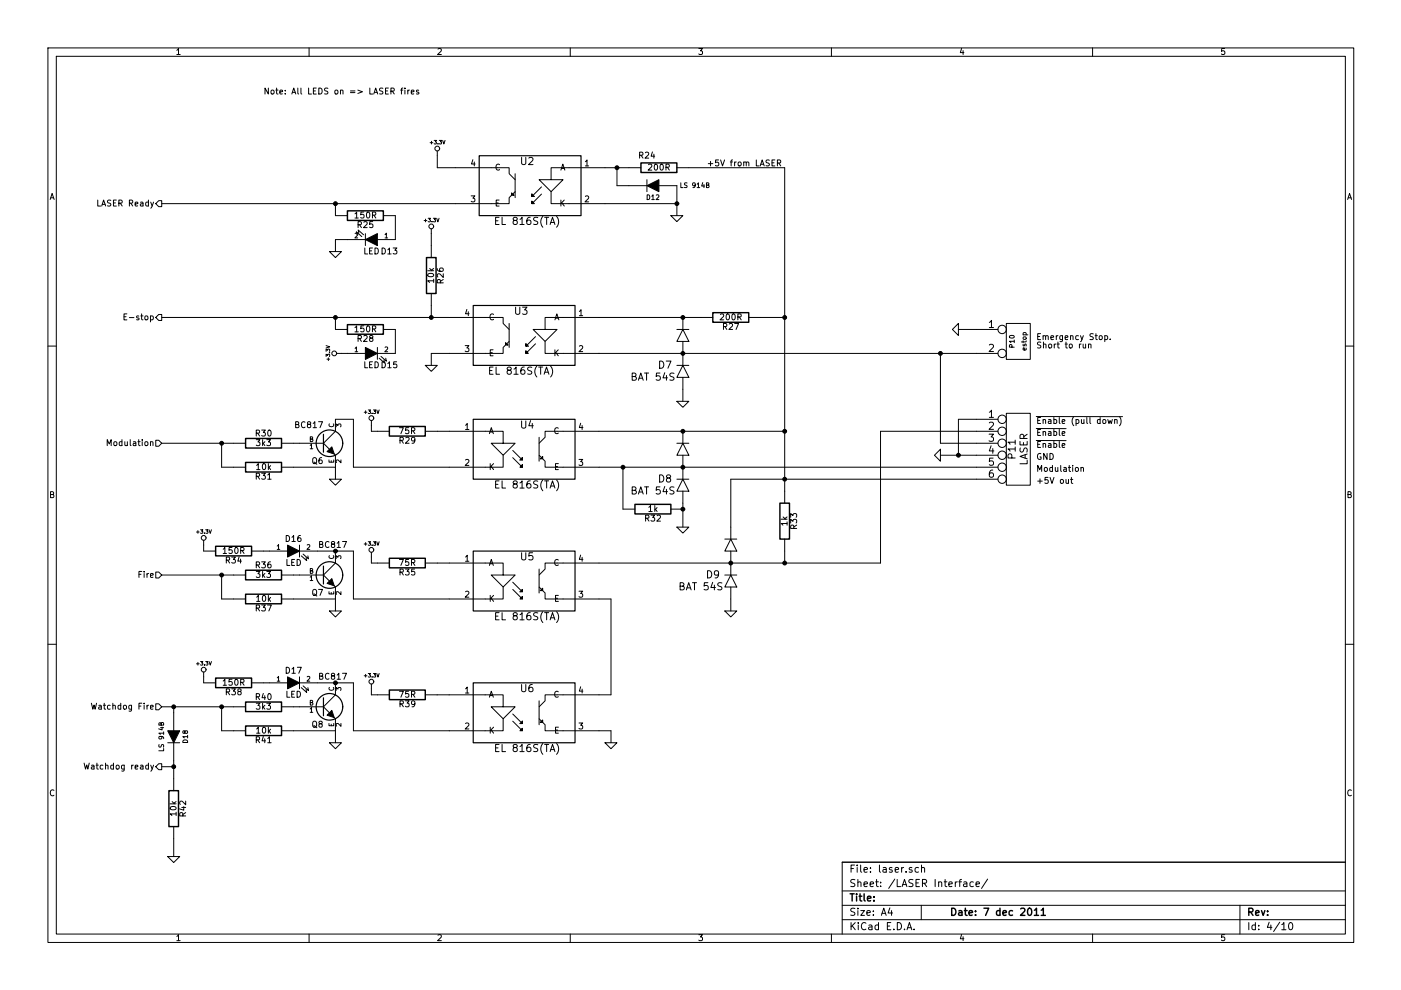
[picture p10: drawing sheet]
EESchema Schematic File Version 2  date 2011-12-07T22:22:26 CET
LIBS:power
LIBS:device
LIBS:transistors
LIBS:conn
LIBS:linear
LIBS:regul
LIBS:74xx
LIBS:cmos4000
LIBS:adc-dac
LIBS:memory
LIBS:xilinx
LIBS:special
LIBS:microcontrollers
LIBS:dsp
LIBS:microchip
LIBS:analog_switches
LIBS:motorola
LIBS:texas
LIBS:intel
LIBS:audio
LIBS:interface
LIBS:digital-audio
LIBS:philips
LIBS:display
LIBS:cypress
LIBS:siliconi
LIBS:opto
LIBS:contrib
LIBS:valves
LIBS:mounting
LIBS:23k256
LIBS:tps78233
LIBS:drv8811
LIBS:mcu-nxp
LIBS:opto-transistor-4p2
LIBS:atmega328p-a
LIBS:atmel
LIBS:microsd
LIBS:jumper3
LIBS:diode2
LIBS:78l00a
LIBS:conn_11x2
LIBS:bc807
LIBS:bc817
LIBS:laserctrl-cache
EELAYER 25  0
EELAYER END
$Descr A4 11700 8267
encoding utf-8
Sheet 4 10
Title ""
Date "7 dec 2011"
Rev ""
Comp ""
Comment1 ""
Comment2 ""
Comment3 ""
Comment4 ""
$EndDescr
$Comp
L BC817 Q8
U 1 1
P 2700 5900
F 0 "Q8" H 2700 5750 50  0000 R CNN
F 1 "BC817" H 2900 6150 50  0000 R CNN
	1    2700 5900
	1    0    0    -1  
$EndComp
$Comp
L BC817 Q7
U 1 1
P 2700 4800
F 0 "Q7" H 2700 4650 50  0000 R CNN
F 1 "BC817" H 2900 5050 50  0000 R CNN
	1    2700 4800
	1    0    0    -1  
$EndComp
$Comp
L BC817 Q6
U 1 1
P 2700 3700
F 0 "Q6" H 2700 3550 50  0000 R CNN
F 1 "BC817" H 2700 3850 50  0000 R CNN
	1    2700 3700
	1    0    0    -1  
$EndComp
Connection ~ 2800 1700
Wire Wire Line
	6100 5000 6100 5100
Wire Wire Line
	5000 4700 7350 4700
Connection ~ 5700 3900
Wire Wire Line
	8150 3900 5000 3900
Connection ~ 5700 3600
Wire Wire Line
	6550 3600 5000 3600
Connection ~ 5700 2650
Wire Wire Line
	5000 2650 5850 2650
Wire Wire Line
	5000 2950 8150 2950
Wire Wire Line
	5750 1400 6550 1400
Connection ~ 2800 5700
Wire Wire Line
	2650 5700 2950 5700
Wire Wire Line
	1700 5650 1700 5700
Wire Wire Line
	3750 6100 2950 6100
Wire Wire Line
	2500 5900 2450 5900
Wire Wire Line
	2450 6100 2800 6100
Connection ~ 1850 5900
Wire Wire Line
	1850 5900 1850 6100
Wire Wire Line
	1850 6100 1950 6100
Wire Wire Line
	2800 6100 2800 6200
Wire Wire Line
	3650 5800 3750 5800
Wire Wire Line
	3100 5750 3100 5800
Wire Wire Line
	3100 5800 3150 5800
Wire Wire Line
	2200 5700 2250 5700
Wire Wire Line
	2950 6100 2950 5700
Wire Wire Line
	2950 5000 2950 4600
Wire Wire Line
	2200 4600 2250 4600
Wire Wire Line
	3150 4700 3100 4700
Wire Wire Line
	3100 4700 3100 4650
Wire Wire Line
	3100 3550 3100 3600
Wire Wire Line
	3100 3600 3150 3600
Wire Wire Line
	2500 3700 2450 3700
Wire Wire Line
	2450 3900 2800 3900
Connection ~ 1850 3700
Wire Wire Line
	1350 2650 3750 2650
Wire Wire Line
	2900 2000 2800 2000
Wire Wire Line
	2800 2000 2800 2100
Wire Wire Line
	3300 2750 3300 2950
Wire Wire Line
	1450 6500 1450 6350
Connection ~ 1450 5900
Wire Wire Line
	1450 5950 1450 5900
Wire Wire Line
	1450 7000 1450 7150
Wire Wire Line
	1350 6400 1450 6400
Wire Wire Line
	7850 2950 7850 3700
Connection ~ 6550 2650
Wire Wire Line
	6350 2650 6550 2650
Connection ~ 5200 3900
Connection ~ 6550 4700
Wire Wire Line
	6550 4700 6550 4600
Wire Wire Line
	7350 4700 7350 3600
Wire Wire Line
	7350 3600 8150 3600
Wire Wire Line
	7850 3800 8150 3800
Wire Wire Line
	3650 3600 3750 3600
Wire Wire Line
	3600 3050 3600 2950
Wire Wire Line
	3600 2950 3750 2950
Wire Wire Line
	3600 2650 3600 2550
Wire Wire Line
	5000 6100 5100 6100
Wire Wire Line
	5100 6100 5100 6200
Wire Wire Line
	8000 2750 8150 2750
Wire Wire Line
	5000 5800 5100 5800
Wire Wire Line
	5100 5800 5100 5000
Wire Wire Line
	5100 5000 5000 5000
Wire Wire Line
	3650 4700 3750 4700
Wire Wire Line
	3600 1950 3600 2050
Connection ~ 3600 2650
Wire Wire Line
	3800 1400 3650 1400
Wire Wire Line
	3650 1400 3650 1300
Wire Wire Line
	8000 3800 8000 3500
Connection ~ 8000 3800
Wire Wire Line
	8000 3500 8150 3500
Wire Wire Line
	7850 3700 8150 3700
Wire Wire Line
	6550 1400 6550 4100
Connection ~ 6550 4000
Connection ~ 6550 3600
Connection ~ 7850 2950
Connection ~ 1450 6400
Wire Wire Line
	2850 2950 2900 2950
Wire Wire Line
	2800 2750 2800 2650
Connection ~ 2800 2650
Wire Wire Line
	2800 1800 2800 1700
Wire Wire Line
	3300 1800 3300 2000
Wire Wire Line
	5200 3900 5200 4250
Wire Wire Line
	3800 1700 1350 1700
Wire Wire Line
	1950 3700 1350 3700
Wire Wire Line
	1850 3700 1850 3900
Wire Wire Line
	1850 3900 1950 3900
Wire Wire Line
	2800 3900 2800 4000
Wire Wire Line
	2800 3500 2950 3500
Wire Wire Line
	2950 3500 2950 3900
Wire Wire Line
	2950 3900 3750 3900
Wire Wire Line
	2800 5100 2800 5000
Wire Wire Line
	1950 5000 1850 5000
Wire Wire Line
	1850 5000 1850 4800
Connection ~ 1850 4800
Wire Wire Line
	2800 5000 2450 5000
Wire Wire Line
	2500 4800 2450 4800
Wire Wire Line
	2950 5000 3750 5000
Wire Wire Line
	1950 4800 1350 4800
Wire Wire Line
	1700 4550 1700 4600
Wire Wire Line
	2950 4600 2650 4600
Connection ~ 2800 4600
Wire Wire Line
	1350 5900 1950 5900
Connection ~ 5650 1700
Wire Wire Line
	5050 1700 5650 1700
Wire Wire Line
	5650 1550 5650 1800
Connection ~ 5150 1400
Wire Wire Line
	5250 1400 5050 1400
Wire Wire Line
	5250 1550 5150 1550
Wire Wire Line
	5150 1550 5150 1400
Wire Wire Line
	5700 3350 5700 3250
Connection ~ 5700 2950
Wire Wire Line
	5700 4200 5700 4400
Connection ~ 5700 4250
Connection ~ 6100 4700
Wire Wire Line
	6100 4400 6100 4000
Wire Wire Line
	6100 4000 8150 4000
$Comp
L GND #PWR052
U 1 1
P 6100 5100
F 0 "#PWR052" H 6100 5100 30  0001 C CNN
F 1 "GND" H 6100 5030 30  0001 C CNN
	1    6100 5100
	1    0    0    -1  
$EndComp
$Comp
L DIODE2 D9
U 1 1
P 6100 4700
F 0 "D9" H 6250 4800 60  0000 C CNN
F 1 "BAT 54S" H 6350 4900 60  0000 C CNN
	1    6100 4700
	-1   0    0    1   
$EndComp
$Comp
L DIODE2 D8
U 1 1
P 5700 3900
F 0 "D8" H 5850 4000 60  0000 C CNN
F 1 "BAT 54S" H 5950 4100 60  0000 C CNN
	1    5700 3900
	-1   0    0    1   
$EndComp
$Comp
L GND #PWR053
U 1 1
P 5700 3350
F 0 "#PWR053" H 5700 3350 30  0001 C CNN
F 1 "GND" H 5700 3280 30  0001 C CNN
	1    5700 3350
	1    0    0    -1  
$EndComp
$Comp
L DIODE2 D7
U 1 1
P 5700 2950
F 0 "D7" H 5850 3050 60  0000 C CNN
F 1 "BAT 54S" H 5950 3150 60  0000 C CNN
	1    5700 2950
	-1   0    0    1   
$EndComp
$Comp
L DIODE D12
U 1 1
P 5450 1550
F 0 "D12" H 5450 1650 40  0000 C CNN
F 1 "LS 914B" H 5100 1550 40  0000 C CNN
	1    5450 1550
	-1   0    0    1   
$EndComp
Text Notes 2200 800  0    50   ~ 0
Note: All LEDS on => LASER fires
Text Label 5900 1400 0    50   ~ 0
+5V from LASER
$Comp
L R R38
U 1 1
P 1950 5700
F 0 "R38" V 2030 5700 50  0000 C CNN
F 1 "150R" V 1950 5700 50  0000 C CNN
	1    1950 5700
	0    1    1    0   
$EndComp
$Comp
L LED D17
U 1 1
P 2450 5700
F 0 "D17" H 2450 5800 50  0000 C CNN
F 1 "LED" H 2450 5600 50  0000 C CNN
	1    2450 5700
	1    0    0    -1  
$EndComp
$Comp
L R R39
U 1 1
P 3400 5800
F 0 "R39" V 3480 5800 50  0000 C CNN
F 1 "75R" V 3400 5800 50  0000 C CNN
	1    3400 5800
	0    1    1    0   
$EndComp
$Comp
L GND #PWR054
U 1 1
P 2800 6200
F 0 "#PWR054" H 2800 6200 30  0001 C CNN
F 1 "GND" H 2800 6130 30  0001 C CNN
	1    2800 6200
	1    0    0    -1  
$EndComp
$Comp
L R R40
U 1 1
P 2200 5900
F 0 "R40" V 2280 5900 50  0000 C CNN
F 1 "3k3" V 2200 5900 50  0000 C CNN
	1    2200 5900
	0    -1   -1   0   
$EndComp
$Comp
L R R41
U 1 1
P 2200 6100
F 0 "R41" V 2280 6100 50  0000 C CNN
F 1 "10k" V 2200 6100 50  0000 C CNN
	1    2200 6100
	0    1    1    0   
$EndComp
$Comp
L +3.3V #PWR055
U 1 1
P 3100 5750
F 0 "#PWR055" H 3100 5710 30  0001 C CNN
F 1 "+3.3V" H 3100 5860 30  0000 C CNN
	1    3100 5750
	1    0    0    -1  
$EndComp
$Comp
L +3.3V #PWR056
U 1 1
P 1700 5650
F 0 "#PWR056" H 1700 5610 30  0001 C CNN
F 1 "+3.3V" H 1700 5760 30  0000 C CNN
	1    1700 5650
	1    0    0    -1  
$EndComp
$Comp
L +3.3V #PWR057
U 1 1
P 1700 4550
F 0 "#PWR057" H 1700 4510 30  0001 C CNN
F 1 "+3.3V" H 1700 4660 30  0000 C CNN
	1    1700 4550
	1    0    0    -1  
$EndComp
$Comp
L +3.3V #PWR058
U 1 1
P 3100 4650
F 0 "#PWR058" H 3100 4610 30  0001 C CNN
F 1 "+3.3V" H 3100 4760 30  0000 C CNN
	1    3100 4650
	1    0    0    -1  
$EndComp
$Comp
L R R37
U 1 1
P 2200 5000
F 0 "R37" V 2280 5000 50  0000 C CNN
F 1 "10k" V 2200 5000 50  0000 C CNN
	1    2200 5000
	0    1    1    0   
$EndComp
$Comp
L R R36
U 1 1
P 2200 4800
F 0 "R36" V 2280 4800 50  0000 C CNN
F 1 "3k3" V 2200 4800 50  0000 C CNN
	1    2200 4800
	0    -1   -1   0   
$EndComp
$Comp
L GND #PWR059
U 1 1
P 2800 5100
F 0 "#PWR059" H 2800 5100 30  0001 C CNN
F 1 "GND" H 2800 5030 30  0001 C CNN
	1    2800 5100
	1    0    0    -1  
$EndComp
$Comp
L +3.3V #PWR060
U 1 1
P 3100 3550
F 0 "#PWR060" H 3100 3510 30  0001 C CNN
F 1 "+3.3V" H 3100 3660 30  0000 C CNN
	1    3100 3550
	1    0    0    -1  
$EndComp
$Comp
L GND #PWR061
U 1 1
P 2800 4000
F 0 "#PWR061" H 2800 4000 30  0001 C CNN
F 1 "GND" H 2800 3930 30  0001 C CNN
	1    2800 4000
	1    0    0    -1  
$EndComp
$Comp
L R R30
U 1 1
P 2200 3700
F 0 "R30" V 2280 3700 50  0000 C CNN
F 1 "3k3" V 2200 3700 50  0000 C CNN
	1    2200 3700
	0    -1   -1   0   
$EndComp
$Comp
L R R31
U 1 1
P 2200 3900
F 0 "R31" V 2280 3900 50  0000 C CNN
F 1 "10k" V 2200 3900 50  0000 C CNN
	1    2200 3900
	0    1    1    0   
$EndComp
$Comp
L GND #PWR062
U 1 1
P 5650 1800
F 0 "#PWR062" H 5650 1800 30  0001 C CNN
F 1 "GND" H 5650 1730 30  0001 C CNN
	1    5650 1800
	1    0    0    -1  
$EndComp
$Comp
L GND #PWR063
U 1 1
P 2800 2100
F 0 "#PWR063" H 2800 2100 30  0001 C CNN
F 1 "GND" H 2800 2030 30  0001 C CNN
	1    2800 2100
	1    0    0    -1  
$EndComp
$Comp
L LED D13
U 1 1
P 3100 2000
F 0 "D13" H 2950 2100 50  0000 C CNN
F 1 "LED" H 3100 2100 50  0000 C CNN
	1    3100 2000
	-1   0    0    1   
$EndComp
$Comp
L R R25
U 1 1
P 3050 1800
F 0 "R25" V 3130 1800 50  0000 C CNN
F 1 "150R" V 3050 1800 50  0000 C CNN
	1    3050 1800
	0    1    1    0   
$EndComp
$Comp
L +3.3V #PWR064
U 1 1
P 2850 2950
F 0 "#PWR064" H 2850 2910 30  0001 C CNN
F 1 "+3.3V" H 2850 3060 30  0000 C CNN
	1    2850 2950
	0    -1   -1   0   
$EndComp
$Comp
L R R28
U 1 1
P 3050 2750
F 0 "R28" V 3130 2750 50  0000 C CNN
F 1 "150R" V 3050 2750 50  0000 C CNN
	1    3050 2750
	0    1    1    0   
$EndComp
$Comp
L LED D15
U 1 1
P 3100 2950
F 0 "D15" H 3250 2850 50  0000 C CNN
F 1 "LED" H 3100 2850 50  0000 C CNN
	1    3100 2950
	1    0    0    -1  
$EndComp
$Comp
L GND #PWR065
U 1 1
P 1450 7150
F 0 "#PWR065" H 1450 7150 30  0001 C CNN
F 1 "GND" H 1450 7080 30  0001 C CNN
	1    1450 7150
	1    0    0    -1  
$EndComp
$Comp
L R R42
U 1 1
P 1450 6750
F 0 "R42" V 1530 6750 50  0000 C CNN
F 1 "10k" V 1450 6750 50  0000 C CNN
	1    1450 6750
	1    0    0    -1  
$EndComp
$Comp
L DIODE D18
U 1 1
P 1450 6150
F 0 "D18" H 1450 6250 40  0000 C CNN
F 1 "LS 914B" H 1450 6050 40  0000 C CNN
	1    1450 6150
	0    1    1    0   
$EndComp
Text HLabel 1350 6400 0    50   Output ~ 0
Watchdog ready
$Comp
L GND #PWR066
U 1 1
P 5700 4400
F 0 "#PWR066" H 5700 4400 30  0001 C CNN
F 1 "GND" H 5700 4330 30  0001 C CNN
	1    5700 4400
	1    0    0    -1  
$EndComp
$Comp
L R R32
U 1 1
P 5450 4250
F 0 "R32" V 5530 4250 50  0000 C CNN
F 1 "1k" V 5450 4250 50  0000 C CNN
	1    5450 4250
	0    1    1    0   
$EndComp
$Comp
L R R33
U 1 1
P 6550 4350
F 0 "R33" V 6630 4350 50  0000 C CNN
F 1 "1k" V 6550 4350 50  0000 C CNN
	1    6550 4350
	1    0    0    -1  
$EndComp
$Comp
L R R27
U 1 1
P 6100 2650
F 0 "R27" V 6180 2650 50  0000 C CNN
F 1 "200R" V 6100 2650 50  0000 C CNN
	1    6100 2650
	0    1    1    0   
$EndComp
$Comp
L R R24
U 1 1
P 5500 1400
F 0 "R24" V 5400 1300 50  0000 C CNN
F 1 "200R" V 5500 1400 50  0000 C CNN
	1    5500 1400
	0    1    1    0   
$EndComp
$Comp
L GND #PWR067
U 1 1
P 7850 3800
F 0 "#PWR067" H 7850 3800 30  0001 C CNN
F 1 "GND" H 7850 3730 30  0001 C CNN
	1    7850 3800
	0    1    1    0   
$EndComp
$Comp
L +3.3V #PWR068
U 1 1
P 3650 1300
F 0 "#PWR068" H 3650 1260 30  0001 C CNN
F 1 "+3.3V" H 3650 1410 30  0000 C CNN
	1    3650 1300
	1    0    0    -1  
$EndComp
$Comp
L OPTO-TRANSISTOR-4P U2
U 1 1
P 4400 1550
F 0 "U2" H 4400 1750 60  0000 C CNN
F 1 "EL 816S(TA)" H 4400 1250 60  0000 C CNN
F 4 "75-390-25" H 4400 1550 60  0001 C CNN "ELFA"
	1    4400 1550
	-1   0    0    -1  
$EndComp
$Comp
L R R29
U 1 1
P 3400 3600
F 0 "R29" V 3480 3600 50  0000 C CNN
F 1 "75R" V 3400 3600 50  0000 C CNN
	1    3400 3600
	0    1    1    0   
$EndComp
$Comp
L OPTO-TRANSISTOR-4P U4
U 1 1
P 4400 3750
F 0 "U4" H 4400 3950 60  0000 C CNN
F 1 "EL 816S(TA)" H 4400 3450 60  0000 C CNN
	1    4400 3750
	1    0    0    -1  
$EndComp
$Comp
L GND #PWR069
U 1 1
P 3600 3050
F 0 "#PWR069" H 3600 3050 30  0001 C CNN
F 1 "GND" H 3600 2980 30  0001 C CNN
	1    3600 3050
	1    0    0    -1  
$EndComp
$Comp
L +3.3V #PWR070
U 1 1
P 3600 1950
F 0 "#PWR070" H 3600 1910 30  0001 C CNN
F 1 "+3.3V" H 3600 2060 30  0000 C CNN
	1    3600 1950
	1    0    0    -1  
$EndComp
$Comp
L R R26
U 1 1
P 3600 2300
F 0 "R26" V 3680 2300 50  0000 C CNN
F 1 "10k" V 3600 2300 50  0000 C CNN
	1    3600 2300
	1    0    0    -1  
$EndComp
$Comp
L OPTO-TRANSISTOR-4P U3
U 1 1
P 4350 2800
F 0 "U3" H 4350 3000 60  0000 C CNN
F 1 "EL 816S(TA)" H 4350 2500 60  0000 C CNN
	1    4350 2800
	-1   0    0    -1  
$EndComp
$Comp
L GND #PWR071
U 1 1
P 5100 6200
F 0 "#PWR071" H 5100 6200 30  0001 C CNN
F 1 "GND" H 5100 6130 30  0001 C CNN
	1    5100 6200
	1    0    0    -1  
$EndComp
$Comp
L OPTO-TRANSISTOR-4P U6
U 1 1
P 4400 5950
F 0 "U6" H 4400 6150 60  0000 C CNN
F 1 "EL 816S(TA)" H 4400 5650 60  0000 C CNN
	1    4400 5950
	1    0    0    -1  
$EndComp
$Comp
L R R35
U 1 1
P 3400 4700
F 0 "R35" V 3480 4700 50  0000 C CNN
F 1 "75R" V 3400 4700 50  0000 C CNN
	1    3400 4700
	0    1    1    0   
$EndComp
$Comp
L OPTO-TRANSISTOR-4P U5
U 1 1
P 4400 4850
F 0 "U5" H 4400 5050 60  0000 C CNN
F 1 "EL 816S(TA)" H 4400 4550 60  0000 C CNN
	1    4400 4850
	1    0    0    -1  
$EndComp
Text HLabel 1350 5900 0    50   Input ~ 0
Watchdog Fire
$Comp
L LED D16
U 1 1
P 2450 4600
F 0 "D16" H 2450 4700 50  0000 C CNN
F 1 "LED" H 2450 4500 50  0000 C CNN
	1    2450 4600
	1    0    0    -1  
$EndComp
$Comp
L R R34
U 1 1
P 1950 4600
F 0 "R34" V 2030 4600 50  0000 C CNN
F 1 "150R" V 1950 4600 50  0000 C CNN
	1    1950 4600
	0    1    1    0   
$EndComp
Text HLabel 1350 4800 0    50   Input ~ 0
Fire
Text HLabel 1350 2650 0    50   Output ~ 0
E-stop
Text HLabel 1350 1700 0    50   Output ~ 0
LASER Ready
$Comp
L GND #PWR072
U 1 1
P 8000 2750
F 0 "#PWR072" H 8000 2750 30  0001 C CNN
F 1 "GND" H 8000 2680 30  0001 C CNN
	1    8000 2750
	0    1    1    0   
$EndComp
Text Notes 8650 2850 0    50   ~ 0
Emergency Stop.\nShort to run
$Comp
L CONN_2 P10
U 1 1
P 8500 2850
F 0 "P10" V 8450 2850 40  0000 C CNN
F 1 "estop" V 8550 2850 40  0000 C CNN
	1    8500 2850
	1    0    0    -1  
$EndComp
Text HLabel 1350 3700 0    50   Input ~ 0
Modulation
Text Notes 8650 4050 0    50   ~ 0
+5V out
Text Notes 8650 3950 0    50   ~ 0
Modulation
Text Notes 8650 3850 0    50   ~ 0
GND
Text Notes 8650 3750 0    50   ~ 0
~Enable
Text Notes 8650 3650 0    50   ~ 0
~Enable
Text Notes 8650 3550 0    50   ~ 0
~Enable (pull down)
$Comp
L CONN_6 P11
U 1 1
P 8500 3750
F 0 "P11" V 8450 3750 60  0000 C CNN
F 1 "LASER" V 8550 3750 60  0000 C CNN
	1    8500 3750
	1    0    0    -1  
$EndComp
$EndSCHEMATC
